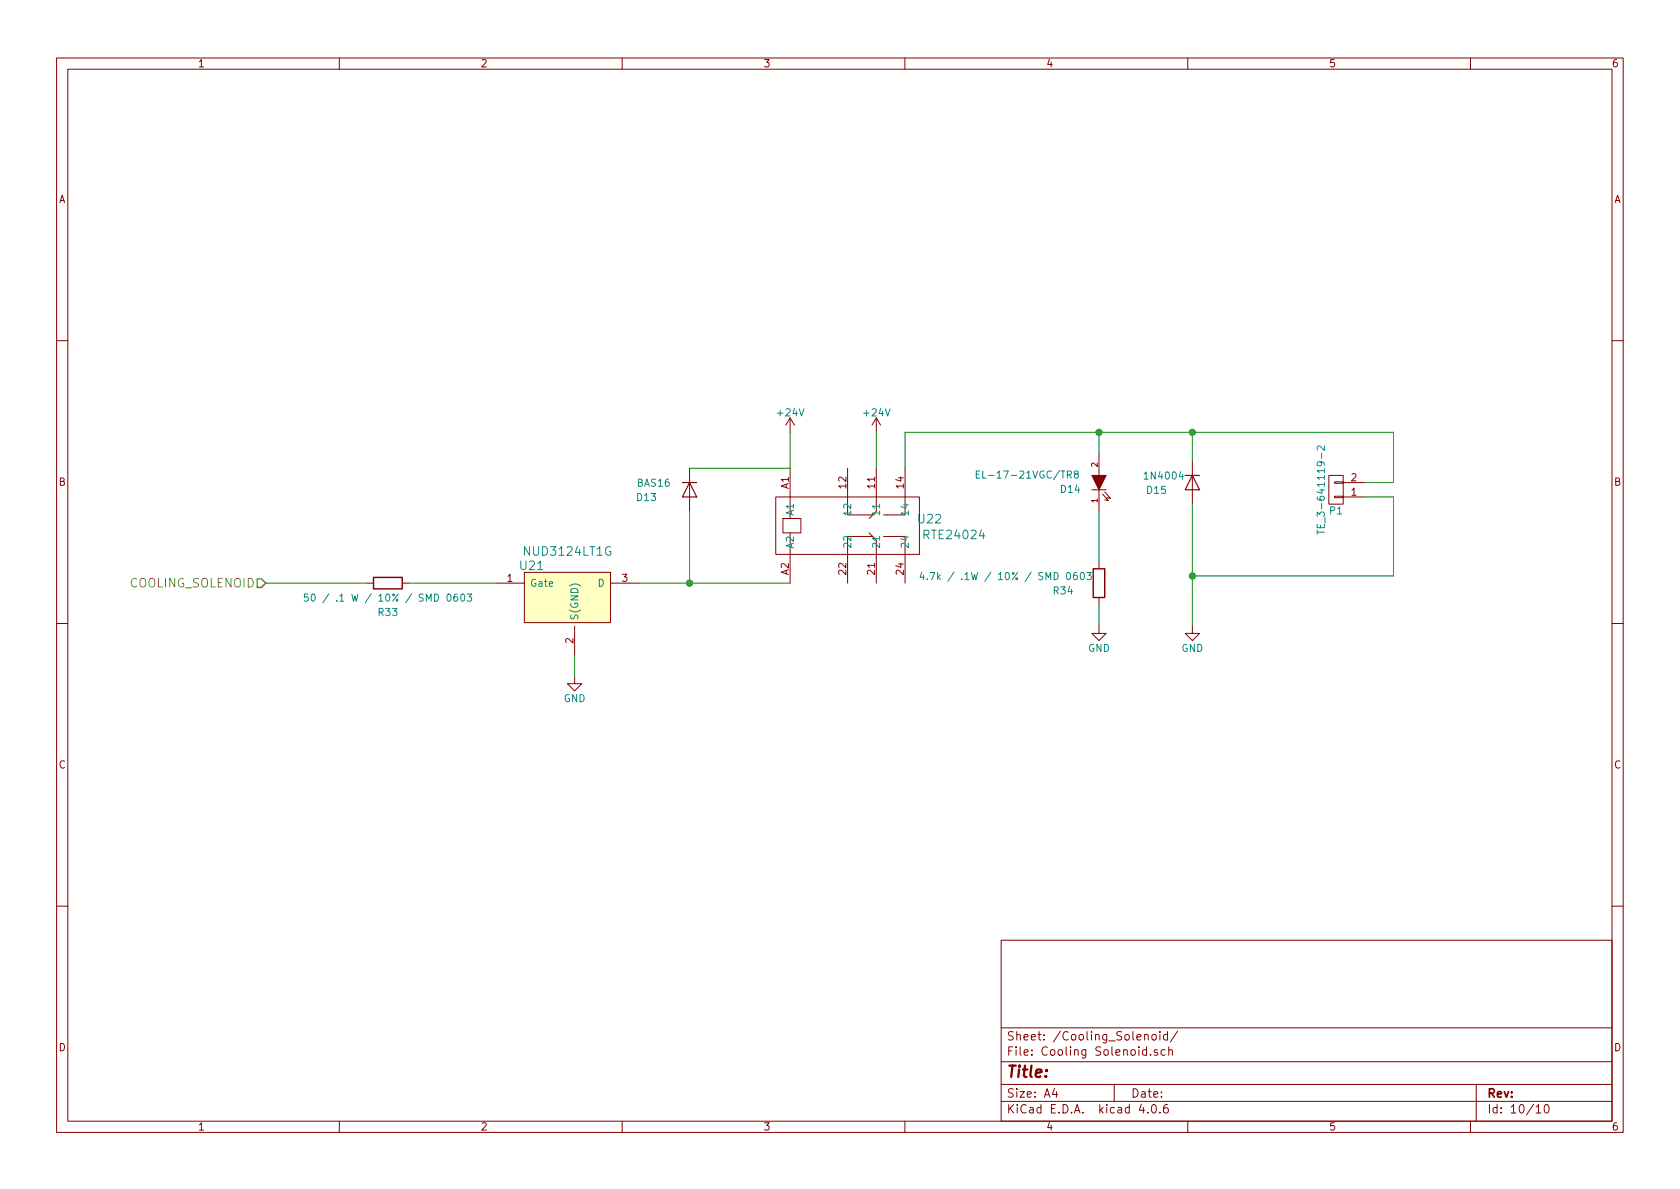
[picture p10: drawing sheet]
EESchema Schematic File Version 2
LIBS:POWER_NODE_V2-rescue
LIBS:power
LIBS:device
LIBS:transistors
LIBS:conn
LIBS:linear
LIBS:regul
LIBS:74xx
LIBS:cmos4000
LIBS:adc-dac
LIBS:memory
LIBS:xilinx
LIBS:microcontrollers
LIBS:dsp
LIBS:microchip
LIBS:analog_switches
LIBS:motorola
LIBS:texas
LIBS:intel
LIBS:audio
LIBS:interface
LIBS:digital-audio
LIBS:philips
LIBS:display
LIBS:cypress
LIBS:siliconi
LIBS:opto
LIBS:atmel
LIBS:contrib
LIBS:valves
LIBS:power-node-lib
LIBS:POWER_NODE_V2-cache
EELAYER 25 0
EELAYER END
$Descr A4 11693 8268
encoding utf-8
Sheet 10 10
Title ""
Date ""
Rev ""
Comp ""
Comment1 ""
Comment2 ""
Comment3 ""
Comment4 ""
$EndDescr
$Comp
L RTE24024 U22
U 1 1
P 5900 3650
F 0 "U22" H 6470 3700 60  0000 C CNN
F 1 "RTE24024" H 6640 3590 60  0000 C CNN
F 2 "rLoop_Footprints:RTE24024" H 5900 3650 60  0001 C CNN
F 3 "" H 5900 3650 60  0001 C CNN
	1    5900 3650
	1    0    0    -1  
$EndComp
$Comp
L LED D14
U 1 1
P 7650 3350
F 0 "D14" V 7600 3550 50  0000 C CNN
F 1 "EL-17-21VGC/TR8" V 7700 3850 50  0000 C CNN
F 2 "rLoop_Footprints:LED_0805" H 7650 3350 50  0001 C CNN
F 3 "" H 7650 3350 50  0000 C CNN
	1    7650 3350
	0    -1   -1   0   
$EndComp
$Comp
L D D15
U 1 1
P 8300 3350
F 0 "D15" V 8350 3100 50  0000 C CNN
F 1 "1N4004" V 8250 3150 50  0000 C CNN
F 2 "Diodes_THT:D_DO-201_P15.24mm_Horizontal" H 8300 3350 50  0001 C CNN
F 3 "" H 8300 3350 50  0000 C CNN
	1    8300 3350
	0    1    1    0   
$EndComp
$Comp
L R R34
U 1 1
P 7650 4050
F 0 "R34" H 7400 4000 50  0000 C CNN
F 1 "4.7k / .1W / 10% / SMD 0603" H 7000 4100 50  0000 C CNN
F 2 "Resistors_SMD:R_0603" V 7580 4050 50  0001 C CNN
F 3 "" H 7650 4050 50  0000 C CNN
	1    7650 4050
	1    0    0    -1  
$EndComp
$Comp
L CONN_01X02 P1
U 1 1
P 9300 3400
F 0 "P1" H 9300 3550 50  0000 C CNN
F 1 "TE_3-641119-2" V 9400 3400 50  0000 C CNN
F 2 "rLoop_Footprints:3-641119-2_TE_2P_MTA156_HDR" H 9300 3400 50  0001 C CNN
F 3 "" H 9300 3400 50  0000 C CNN
	1    9300 3400
	-1   0    0    1   
$EndComp
$Comp
L D D13
U 1 1
P 4800 3400
F 0 "D13" V 4850 3100 50  0000 C CNN
F 1 "BAS16" V 4750 3150 50  0000 C CNN
F 2 "Diodes_SMD:D_SOT-23_ANK" H 4800 3400 50  0001 C CNN
F 3 "" H 4800 3400 50  0000 C CNN
	1    4800 3400
	0    1    1    0   
$EndComp
$Comp
L R R33
U 1 1
P 2700 4050
F 0 "R33" V 2900 4050 50  0000 C CNN
F 1 "50 / .1 W / 10% / SMD 0603" V 2800 4050 50  0000 C CNN
F 2 "Resistors_SMD:R_0603" V 2630 4050 50  0001 C CNN
F 3 "" H 2700 4050 50  0000 C CNN
	1    2700 4050
	0    1    1    0   
$EndComp
$Comp
L NUD3124LT1G U21
U 1 1
P 3950 4150
F 0 "U21" H 3700 4375 60  0000 C CNN
F 1 "NUD3124LT1G" H 3950 4475 60  0000 C CNN
F 2 "TO_SOT_Packages_SMD:SOT-23" H 3950 4150 60  0001 C CNN
F 3 "" H 3950 4150 60  0001 C CNN
	1    3950 4150
	1    0    0    -1  
$EndComp
$Comp
L GND #PWR144
U 1 1
P 4000 4700
F 0 "#PWR144" H 4000 4450 50  0001 C CNN
F 1 "GND" H 4000 4550 50  0000 C CNN
F 2 "" H 4000 4700 50  0000 C CNN
F 3 "" H 4000 4700 50  0000 C CNN
	1    4000 4700
	1    0    0    -1  
$EndComp
$Comp
L +24V #PWR146
U 1 1
P 6100 3000
F 0 "#PWR146" H 6100 2850 50  0001 C CNN
F 1 "+24V" H 6100 3140 50  0000 C CNN
F 2 "" H 6100 3000 50  0000 C CNN
F 3 "" H 6100 3000 50  0000 C CNN
	1    6100 3000
	1    0    0    -1  
$EndComp
Wire Wire Line
	6100 3000 6100 3250
Wire Wire Line
	6300 3250 6300 3000
Wire Wire Line
	6300 3000 9700 3000
Wire Wire Line
	7650 3000 7650 3150
Wire Wire Line
	8300 3000 8300 3200
Connection ~ 7650 3000
Wire Wire Line
	9700 3000 9700 3350
Wire Wire Line
	9700 3350 9500 3350
Connection ~ 8300 3000
Wire Wire Line
	9500 3450 9700 3450
Wire Wire Line
	9700 3450 9700 4000
Wire Wire Line
	9700 4000 8300 4000
Wire Wire Line
	8300 3500 8300 4350
$Comp
L GND #PWR148
U 1 1
P 8300 4350
F 0 "#PWR148" H 8300 4100 50  0001 C CNN
F 1 "GND" H 8300 4200 50  0000 C CNN
F 2 "" H 8300 4350 50  0000 C CNN
F 3 "" H 8300 4350 50  0000 C CNN
	1    8300 4350
	1    0    0    -1  
$EndComp
Connection ~ 8300 4000
Wire Wire Line
	7650 3900 7650 3550
$Comp
L GND #PWR147
U 1 1
P 7650 4350
F 0 "#PWR147" H 7650 4100 50  0001 C CNN
F 1 "GND" H 7650 4200 50  0000 C CNN
F 2 "" H 7650 4350 50  0000 C CNN
F 3 "" H 7650 4350 50  0000 C CNN
	1    7650 4350
	1    0    0    -1  
$EndComp
Wire Wire Line
	7650 4350 7650 4200
Wire Wire Line
	4800 3250 5500 3250
$Comp
L +24V #PWR145
U 1 1
P 5500 3000
F 0 "#PWR145" H 5500 2850 50  0001 C CNN
F 1 "+24V" H 5500 3140 50  0000 C CNN
F 2 "" H 5500 3000 50  0000 C CNN
F 3 "" H 5500 3000 50  0000 C CNN
	1    5500 3000
	1    0    0    -1  
$EndComp
Wire Wire Line
	5500 3250 5500 3000
Wire Wire Line
	4800 3550 4800 4050
Wire Wire Line
	4450 4050 5500 4050
Connection ~ 4800 4050
Wire Wire Line
	4000 4700 4000 4550
Wire Wire Line
	2850 4050 3450 4050
Text HLabel 1850 4050 0    60   Input ~ 0
COOLING_SOLENOID
Wire Wire Line
	1850 4050 2550 4050
$EndSCHEMATC
